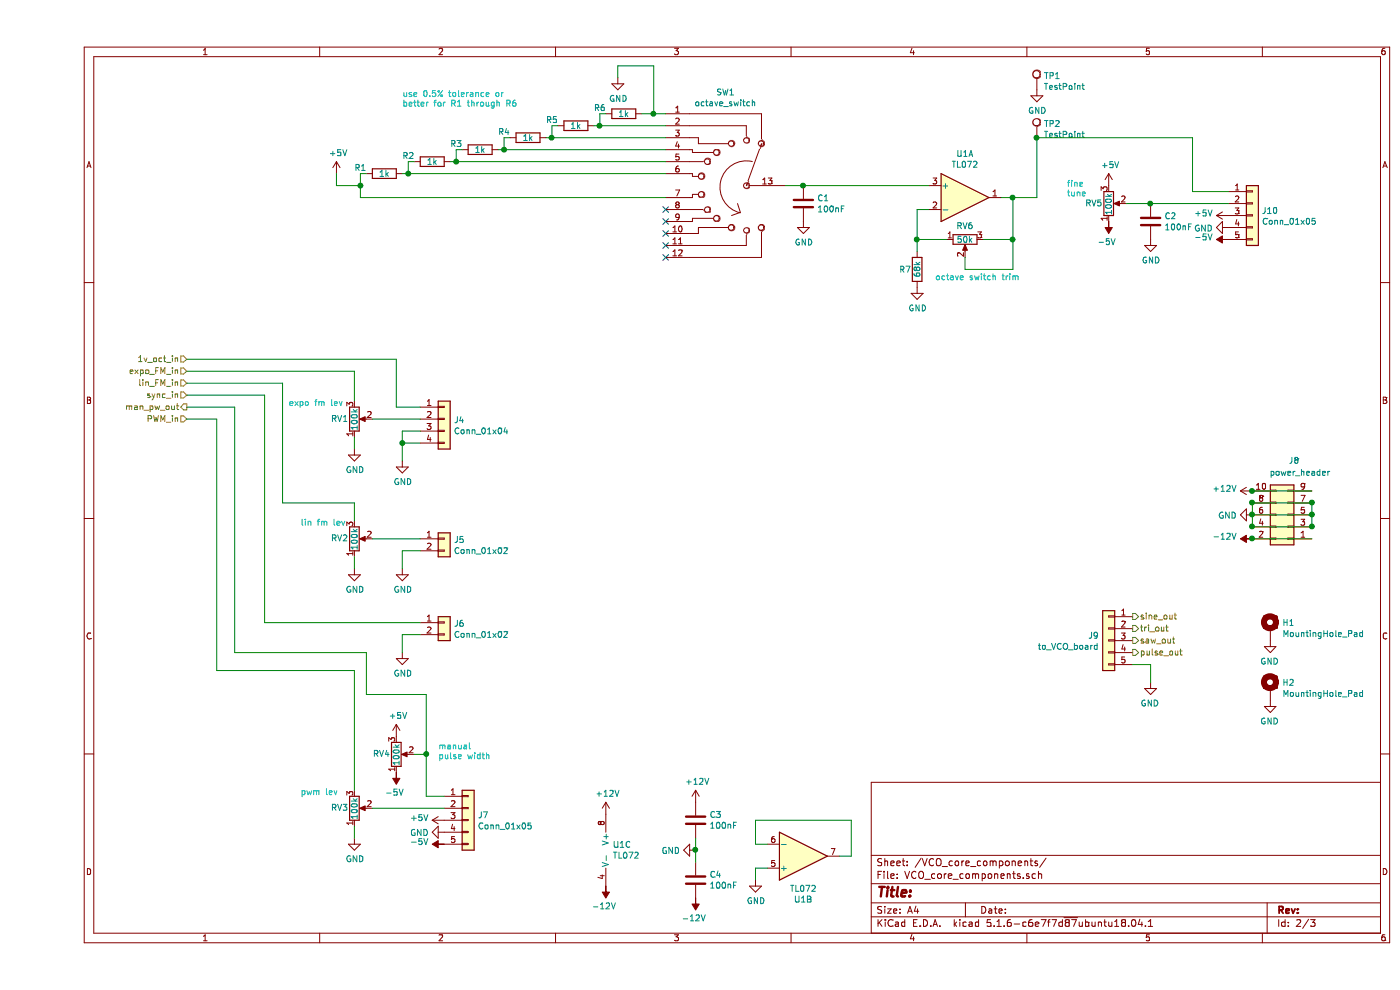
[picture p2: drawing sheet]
EESchema Schematic File Version 4
EELAYER 30 0
EELAYER END
$Descr A4 11693 8268
encoding utf-8
Sheet 2 3
Title ""
Date ""
Rev ""
Comp ""
Comment1 ""
Comment2 ""
Comment3 ""
Comment4 ""
$EndDescr
$Comp
L Connector_Generic:Conn_01x05 J10
U 1 1
P 10150 1800
F 0 "J10" H 10230 1842 50  0000 L CNN
F 1 "Conn_01x05" H 10230 1751 50  0000 L CNN
F 2 "Connector_PinSocket_2.54mm:PinSocket_1x05_P2.54mm_Vertical" H 10150 1800 50  0001 C CNN
F 3 "~" H 10150 1800 50  0001 C CNN
	1    10150 1800
	1    0    0    -1  
$EndComp
$Comp
L Connector_Generic:Conn_01x04 J4
U 1 1
P 3400 3500
F 0 "J4" H 3480 3492 50  0000 L CNN
F 1 "Conn_01x04" H 3480 3401 50  0000 L CNN
F 2 "Connector_PinSocket_2.54mm:PinSocket_1x04_P2.54mm_Vertical" H 3400 3500 50  0001 C CNN
F 3 "~" H 3400 3500 50  0001 C CNN
	1    3400 3500
	1    0    0    -1  
$EndComp
$Comp
L Connector_Generic:Conn_01x02 J5
U 1 1
P 3400 4500
F 0 "J5" H 3480 4492 50  0000 L CNN
F 1 "Conn_01x02" H 3480 4401 50  0000 L CNN
F 2 "Connector_PinSocket_2.54mm:PinSocket_1x02_P2.54mm_Vertical" H 3400 4500 50  0001 C CNN
F 3 "~" H 3400 4500 50  0001 C CNN
	1    3400 4500
	1    0    0    -1  
$EndComp
$Comp
L Connector_Generic:Conn_01x05 J7
U 1 1
P 3600 6850
F 0 "J7" H 3680 6892 50  0000 L CNN
F 1 "Conn_01x05" H 3680 6801 50  0000 L CNN
F 2 "Connector_PinSocket_2.54mm:PinSocket_1x05_P2.54mm_Vertical" H 3600 6850 50  0001 C CNN
F 3 "~" H 3600 6850 50  0001 C CNN
	1    3600 6850
	1    0    0    -1  
$EndComp
$Comp
L Connector_Generic:Conn_01x05 J?
U 1 1
P 8950 5350
AR Path="/5EF6651C" Ref="J?"  Part="1" 
AR Path="/5EF50E5A/5EF6651C" Ref="J9"  Part="1" 
F 0 "J9" H 9030 5392 50  0000 L CNN
F 1 "to_VCO_board" H 9030 5301 50  0000 L CNN
F 2 "Connector_PinSocket_2.54mm:PinSocket_1x05_P2.54mm_Vertical" H 8950 5350 50  0001 C CNN
F 3 "~" H 8950 5350 50  0001 C CNN
	1    8950 5350
	-1   0    0    -1  
$EndComp
$Comp
L Device:R_POT RV1
U 1 1
P 2650 3500
F 0 "RV1" H 2600 3500 50  0000 R CNN
F 1 "100k" V 2650 3600 50  0000 R CNN
F 2 "kicad_docs:alpha_RV24AF-40" H 2650 3500 50  0001 C CNN
F 3 "~" H 2650 3500 50  0001 C CNN
	1    2650 3500
	1    0    0    1   
$EndComp
$Comp
L Device:R_POT RV4
U 1 1
P 3000 6300
F 0 "RV4" H 2950 6300 50  0000 R CNN
F 1 "100k" V 3000 6400 50  0000 R CNN
F 2 "kicad_docs:alpha_RV24AF-40" H 3000 6300 50  0001 C CNN
F 3 "~" H 3000 6300 50  0001 C CNN
	1    3000 6300
	1    0    0    1   
$EndComp
$Comp
L power:GND #PWR?
U 1 1
P 9950 1900
AR Path="/5EF6652E" Ref="#PWR?"  Part="1" 
AR Path="/5EF50E5A/5EF6652E" Ref="#PWR0106"  Part="1" 
F 0 "#PWR0106" H 9950 1650 50  0001 C CNN
F 1 "GND" V 9955 1772 50  0000 R CNN
F 2 "" H 9950 1900 50  0001 C CNN
F 3 "" H 9950 1900 50  0001 C CNN
	1    9950 1900
	0    1    1    0   
$EndComp
$Comp
L power:GND #PWR0107
U 1 1
P 2650 3750
F 0 "#PWR0107" H 2650 3500 50  0001 C CNN
F 1 "GND" H 2655 3577 50  0000 C CNN
F 2 "" H 2650 3750 50  0001 C CNN
F 3 "" H 2650 3750 50  0001 C CNN
	1    2650 3750
	1    0    0    -1  
$EndComp
Wire Wire Line
	2650 3750 2650 3650
$Comp
L power:GND #PWR0108
U 1 1
P 3050 3850
F 0 "#PWR0108" H 3050 3600 50  0001 C CNN
F 1 "GND" H 3055 3677 50  0000 C CNN
F 2 "" H 3050 3850 50  0001 C CNN
F 3 "" H 3050 3850 50  0001 C CNN
	1    3050 3850
	1    0    0    -1  
$EndComp
Wire Wire Line
	3050 3850 3050 3700
Wire Wire Line
	3050 3700 3200 3700
Wire Wire Line
	2800 3500 3200 3500
Wire Wire Line
	3200 3400 3000 3400
$Comp
L Device:R_POT RV2
U 1 1
P 2650 4500
F 0 "RV2" H 2600 4500 50  0000 R CNN
F 1 "100k" V 2650 4600 50  0000 R CNN
F 2 "kicad_docs:alpha_RV24AF-40" H 2650 4500 50  0001 C CNN
F 3 "~" H 2650 4500 50  0001 C CNN
	1    2650 4500
	1    0    0    1   
$EndComp
$Comp
L power:GND #PWR0109
U 1 1
P 2650 4750
F 0 "#PWR0109" H 2650 4500 50  0001 C CNN
F 1 "GND" H 2655 4577 50  0000 C CNN
F 2 "" H 2650 4750 50  0001 C CNN
F 3 "" H 2650 4750 50  0001 C CNN
	1    2650 4750
	1    0    0    -1  
$EndComp
Wire Wire Line
	2650 4750 2650 4650
Wire Wire Line
	2650 4350 2650 4200
Wire Wire Line
	2800 4500 3200 4500
$Comp
L power:GND #PWR0110
U 1 1
P 3050 4750
F 0 "#PWR0110" H 3050 4500 50  0001 C CNN
F 1 "GND" H 3055 4577 50  0000 C CNN
F 2 "" H 3050 4750 50  0001 C CNN
F 3 "" H 3050 4750 50  0001 C CNN
	1    3050 4750
	1    0    0    -1  
$EndComp
Wire Wire Line
	3050 4750 3050 4600
Wire Wire Line
	3050 4600 3200 4600
$Comp
L Connector_Generic:Conn_01x02 J6
U 1 1
P 3400 5200
F 0 "J6" H 3480 5192 50  0000 L CNN
F 1 "Conn_01x02" H 3480 5101 50  0000 L CNN
F 2 "Connector_PinSocket_2.54mm:PinSocket_1x02_P2.54mm_Vertical" H 3400 5200 50  0001 C CNN
F 3 "~" H 3400 5200 50  0001 C CNN
	1    3400 5200
	1    0    0    -1  
$EndComp
$Comp
L power:GND #PWR0111
U 1 1
P 3050 5450
F 0 "#PWR0111" H 3050 5200 50  0001 C CNN
F 1 "GND" H 3055 5277 50  0000 C CNN
F 2 "" H 3050 5450 50  0001 C CNN
F 3 "" H 3050 5450 50  0001 C CNN
	1    3050 5450
	1    0    0    -1  
$EndComp
Wire Wire Line
	3050 5450 3050 5300
Wire Wire Line
	3050 5300 3200 5300
$Comp
L Device:R_POT RV3
U 1 1
P 2650 6750
F 0 "RV3" H 2600 6750 50  0000 R CNN
F 1 "100k" V 2650 6850 50  0000 R CNN
F 2 "kicad_docs:alpha_RV24AF-40" H 2650 6750 50  0001 C CNN
F 3 "~" H 2650 6750 50  0001 C CNN
	1    2650 6750
	1    0    0    1   
$EndComp
$Comp
L power:GND #PWR0112
U 1 1
P 2650 7000
F 0 "#PWR0112" H 2650 6750 50  0001 C CNN
F 1 "GND" H 2655 6827 50  0000 C CNN
F 2 "" H 2650 7000 50  0001 C CNN
F 3 "" H 2650 7000 50  0001 C CNN
	1    2650 7000
	1    0    0    -1  
$EndComp
Wire Wire Line
	2650 7000 2650 6900
Wire Wire Line
	2800 6750 3400 6750
Wire Wire Line
	3150 6300 3250 6300
Wire Wire Line
	3250 6300 3250 6650
Wire Wire Line
	3250 6650 3400 6650
Text Notes 2100 3400 0    50   ~ 0
expo fm lev
Text Notes 2200 4400 0    50   ~ 0
lin fm lev
Text Notes 2200 6650 0    50   ~ 0
pwm lev
Text Notes 3350 6350 0    50   ~ 0
manual \npulse width
$Comp
L power:GND #PWR0113
U 1 1
P 9300 5700
F 0 "#PWR0113" H 9300 5450 50  0001 C CNN
F 1 "GND" H 9305 5527 50  0000 C CNN
F 2 "" H 9300 5700 50  0001 C CNN
F 3 "" H 9300 5700 50  0001 C CNN
	1    9300 5700
	-1   0    0    -1  
$EndComp
Wire Wire Line
	9300 5700 9300 5550
Wire Wire Line
	9300 5550 9150 5550
Wire Wire Line
	3050 3600 3050 3700
Wire Wire Line
	3050 3600 3200 3600
Connection ~ 3050 3700
$Comp
L Device:R_POT RV5
U 1 1
P 8950 1700
F 0 "RV5" H 8900 1700 50  0000 R CNN
F 1 "100k" V 8950 1800 50  0000 R CNN
F 2 "kicad_docs:alpha_RV24AF-40" H 8950 1700 50  0001 C CNN
F 3 "~" H 8950 1700 50  0001 C CNN
	1    8950 1700
	1    0    0    1   
$EndComp
Text Notes 8600 1650 0    50   ~ 0
fine\ntune
Wire Wire Line
	9100 1700 9300 1700
Wire Wire Line
	1250 3000 3000 3000
Wire Wire Line
	3000 3000 3000 3400
Wire Wire Line
	2650 3100 1250 3100
Wire Wire Line
	2650 3100 2650 3350
Wire Wire Line
	2650 4200 2050 4200
Wire Wire Line
	2050 4200 2050 3200
Wire Wire Line
	2050 3200 1250 3200
Wire Wire Line
	3200 5200 1900 5200
Wire Wire Line
	1900 5200 1900 3300
Wire Wire Line
	1900 3300 1250 3300
Wire Wire Line
	2650 5600 1500 5600
Wire Wire Line
	1500 5600 1500 3500
Wire Wire Line
	1500 3500 1250 3500
Wire Wire Line
	2650 5600 2650 6600
$Comp
L Switch:SW_Rotary12 SW?
U 1 1
P 5650 1550
AR Path="/5EF665A1" Ref="SW?"  Part="1" 
AR Path="/5EF50E5A/5EF665A1" Ref="SW1"  Part="1" 
F 0 "SW1" H 5550 2331 50  0000 C CNN
F 1 "octave_switch" H 5550 2240 50  0000 C CNN
F 2 "kicad_docs:apha_SR2612F-0112" H 5450 2250 50  0001 C CNN
F 3 "http://cdn-reichelt.de/documents/datenblatt/C200/DS-Serie%23LOR.pdf" H 5450 2250 50  0001 C CNN
	1    5650 1550
	-1   0    0    -1  
$EndComp
$Comp
L Device:R R?
U 1 1
P 4900 950
AR Path="/5EF665A7" Ref="R?"  Part="1" 
AR Path="/5EF50E5A/5EF665A7" Ref="R6"  Part="1" 
F 0 "R6" V 4850 750 50  0000 C CNN
F 1 "1k" V 4900 950 50  0000 C CNN
F 2 "Resistor_SMD:R_0805_2012Metric_Pad1.15x1.40mm_HandSolder" V 4830 950 50  0001 C CNN
F 3 "~" H 4900 950 50  0001 C CNN
	1    4900 950 
	0    1    1    0   
$EndComp
Wire Wire Line
	5250 950  5150 950 
Wire Wire Line
	4750 950  4700 950 
Wire Wire Line
	4700 950  4700 1050
Wire Wire Line
	4700 1050 4650 1050
Wire Wire Line
	4700 1050 5250 1050
Connection ~ 4700 1050
Wire Wire Line
	4300 1150 4300 1050
Wire Wire Line
	4300 1050 4350 1050
$Comp
L Device:R R?
U 1 1
P 4500 1050
AR Path="/5EF665B5" Ref="R?"  Part="1" 
AR Path="/5EF50E5A/5EF665B5" Ref="R5"  Part="1" 
F 0 "R5" V 4450 850 50  0000 C CNN
F 1 "1k" V 4500 1050 50  0000 C CNN
F 2 "Resistor_SMD:R_0805_2012Metric_Pad1.15x1.40mm_HandSolder" V 4430 1050 50  0001 C CNN
F 3 "~" H 4500 1050 50  0001 C CNN
	1    4500 1050
	0    1    1    0   
$EndComp
$Comp
L Device:R R?
U 1 1
P 4100 1150
AR Path="/5EF665BB" Ref="R?"  Part="1" 
AR Path="/5EF50E5A/5EF665BB" Ref="R4"  Part="1" 
F 0 "R4" V 4050 950 50  0000 C CNN
F 1 "1k" V 4100 1150 50  0000 C CNN
F 2 "Resistor_SMD:R_0805_2012Metric_Pad1.15x1.40mm_HandSolder" V 4030 1150 50  0001 C CNN
F 3 "~" H 4100 1150 50  0001 C CNN
	1    4100 1150
	0    1    1    0   
$EndComp
Wire Wire Line
	4250 1150 4300 1150
Wire Wire Line
	4300 1150 5250 1150
Connection ~ 4300 1150
$Comp
L Device:R R?
U 1 1
P 3700 1250
AR Path="/5EF665C4" Ref="R?"  Part="1" 
AR Path="/5EF50E5A/5EF665C4" Ref="R3"  Part="1" 
F 0 "R3" V 3650 1050 50  0000 C CNN
F 1 "1k" V 3700 1250 50  0000 C CNN
F 2 "Resistor_SMD:R_0805_2012Metric_Pad1.15x1.40mm_HandSolder" V 3630 1250 50  0001 C CNN
F 3 "~" H 3700 1250 50  0001 C CNN
	1    3700 1250
	0    1    1    0   
$EndComp
Wire Wire Line
	3850 1250 3900 1250
Wire Wire Line
	3900 1250 3900 1150
Wire Wire Line
	3900 1150 3950 1150
Wire Wire Line
	3900 1250 5250 1250
Connection ~ 3900 1250
$Comp
L Device:R R?
U 1 1
P 3300 1350
AR Path="/5EF665CF" Ref="R?"  Part="1" 
AR Path="/5EF50E5A/5EF665CF" Ref="R2"  Part="1" 
F 0 "R2" V 3250 1150 50  0000 C CNN
F 1 "1k" V 3300 1350 50  0000 C CNN
F 2 "Resistor_SMD:R_0805_2012Metric_Pad1.15x1.40mm_HandSolder" V 3230 1350 50  0001 C CNN
F 3 "~" H 3300 1350 50  0001 C CNN
	1    3300 1350
	0    1    1    0   
$EndComp
Wire Wire Line
	3450 1350 3500 1350
Wire Wire Line
	3500 1350 3500 1250
Wire Wire Line
	3500 1250 3550 1250
Wire Wire Line
	3500 1350 5250 1350
Connection ~ 3500 1350
$Comp
L Device:R R?
U 1 1
P 2900 1450
AR Path="/5EF665DA" Ref="R?"  Part="1" 
AR Path="/5EF50E5A/5EF665DA" Ref="R1"  Part="1" 
F 0 "R1" V 2850 1250 50  0000 C CNN
F 1 "1k" V 2900 1450 50  0000 C CNN
F 2 "Resistor_SMD:R_0805_2012Metric_Pad1.15x1.40mm_HandSolder" V 2830 1450 50  0001 C CNN
F 3 "~" H 2900 1450 50  0001 C CNN
	1    2900 1450
	0    1    1    0   
$EndComp
Wire Wire Line
	3050 1450 3100 1450
Wire Wire Line
	3100 1450 3100 1350
Wire Wire Line
	3100 1350 3150 1350
Wire Wire Line
	3100 1450 5250 1450
Connection ~ 3100 1450
Wire Wire Line
	5250 1650 2700 1650
Wire Wire Line
	2700 1650 2700 1550
Wire Wire Line
	2700 1450 2750 1450
$Comp
L power:GND #PWR?
U 1 1
P 4850 650
AR Path="/5EF665E8" Ref="#PWR?"  Part="1" 
AR Path="/5EF50E5A/5EF665E8" Ref="#PWR0114"  Part="1" 
F 0 "#PWR0114" H 4850 400 50  0001 C CNN
F 1 "GND" H 4855 477 50  0000 C CNN
F 2 "" H 4850 650 50  0001 C CNN
F 3 "" H 4850 650 50  0001 C CNN
	1    4850 650 
	1    0    0    -1  
$EndComp
Wire Wire Line
	5150 950  5150 550 
Wire Wire Line
	5150 550  4850 550 
Wire Wire Line
	4850 550  4850 650 
Connection ~ 5150 950 
Wire Wire Line
	5150 950  5050 950 
$Comp
L power:+5V #PWR?
U 1 1
P 9950 1800
AR Path="/5EF665F3" Ref="#PWR?"  Part="1" 
AR Path="/5EF50E5A/5EF665F3" Ref="#PWR0115"  Part="1" 
F 0 "#PWR0115" H 9950 1650 50  0001 C CNN
F 1 "+5V" V 9965 1928 50  0000 L CNN
F 2 "" H 9950 1800 50  0001 C CNN
F 3 "" H 9950 1800 50  0001 C CNN
	1    9950 1800
	0    -1   -1   0   
$EndComp
$Comp
L power:-5V #PWR?
U 1 1
P 9950 2000
AR Path="/5EF665F9" Ref="#PWR?"  Part="1" 
AR Path="/5EF50E5A/5EF665F9" Ref="#PWR0116"  Part="1" 
F 0 "#PWR0116" H 9950 2100 50  0001 C CNN
F 1 "-5V" V 9965 2128 50  0000 L CNN
F 2 "" H 9950 2000 50  0001 C CNN
F 3 "" H 9950 2000 50  0001 C CNN
	1    9950 2000
	0    -1   -1   0   
$EndComp
$Comp
L power:+5V #PWR?
U 1 1
P 8950 1550
AR Path="/5EF665FF" Ref="#PWR?"  Part="1" 
AR Path="/5EF50E5A/5EF665FF" Ref="#PWR0117"  Part="1" 
F 0 "#PWR0117" H 8950 1400 50  0001 C CNN
F 1 "+5V" H 8965 1723 50  0000 C CNN
F 2 "" H 8950 1550 50  0001 C CNN
F 3 "" H 8950 1550 50  0001 C CNN
	1    8950 1550
	1    0    0    -1  
$EndComp
$Comp
L power:-5V #PWR?
U 1 1
P 8950 1850
AR Path="/5EF66605" Ref="#PWR?"  Part="1" 
AR Path="/5EF50E5A/5EF66605" Ref="#PWR0118"  Part="1" 
F 0 "#PWR0118" H 8950 1950 50  0001 C CNN
F 1 "-5V" H 8965 2023 50  0000 C CNN
F 2 "" H 8950 1850 50  0001 C CNN
F 3 "" H 8950 1850 50  0001 C CNN
	1    8950 1850
	-1   0    0    1   
$EndComp
$Comp
L power:+5V #PWR?
U 1 1
P 2500 1450
AR Path="/5EF6660B" Ref="#PWR?"  Part="1" 
AR Path="/5EF50E5A/5EF6660B" Ref="#PWR0119"  Part="1" 
F 0 "#PWR0119" H 2500 1300 50  0001 C CNN
F 1 "+5V" H 2515 1623 50  0000 C CNN
F 2 "" H 2500 1450 50  0001 C CNN
F 3 "" H 2500 1450 50  0001 C CNN
	1    2500 1450
	1    0    0    -1  
$EndComp
Wire Wire Line
	2500 1450 2500 1550
Wire Wire Line
	2500 1550 2700 1550
Connection ~ 2700 1550
Wire Wire Line
	2700 1550 2700 1450
$Comp
L Device:R_POT RV?
U 1 1
P 7750 2000
AR Path="/5EF66615" Ref="RV?"  Part="1" 
AR Path="/5EF50E5A/5EF66615" Ref="RV6"  Part="1" 
F 0 "RV6" V 7635 2000 50  0000 C CNN
F 1 "50k" V 7750 2000 50  0000 C CNN
F 2 "Potentiometer_THT:Potentiometer_Bourns_3296W_Vertical" H 7750 2000 50  0001 C CNN
F 3 "~" H 7750 2000 50  0001 C CNN
	1    7750 2000
	0    -1   1    0   
$EndComp
$Comp
L Device:R R?
U 1 1
P 7350 2250
AR Path="/5EF66620" Ref="R?"  Part="1" 
AR Path="/5EF50E5A/5EF66620" Ref="R7"  Part="1" 
F 0 "R7" H 7250 2250 50  0000 C CNN
F 1 "68k" V 7350 2250 50  0000 C CNN
F 2 "Resistor_SMD:R_0805_2012Metric_Pad1.15x1.40mm_HandSolder" V 7280 2250 50  0001 C CNN
F 3 "~" H 7350 2250 50  0001 C CNN
	1    7350 2250
	1    0    0    -1  
$EndComp
NoConn ~ 5250 1750
NoConn ~ 5250 1850
NoConn ~ 5250 1950
NoConn ~ 5250 2050
NoConn ~ 5250 2150
$Comp
L power:GND #PWR?
U 1 1
P 3400 6950
AR Path="/5EF6662D" Ref="#PWR?"  Part="1" 
AR Path="/5EF50E5A/5EF6662D" Ref="#PWR0120"  Part="1" 
F 0 "#PWR0120" H 3400 6700 50  0001 C CNN
F 1 "GND" V 3405 6822 50  0000 R CNN
F 2 "" H 3400 6950 50  0001 C CNN
F 3 "" H 3400 6950 50  0001 C CNN
	1    3400 6950
	0    1    1    0   
$EndComp
$Comp
L power:+5V #PWR?
U 1 1
P 3400 6850
AR Path="/5EF66633" Ref="#PWR?"  Part="1" 
AR Path="/5EF50E5A/5EF66633" Ref="#PWR0121"  Part="1" 
F 0 "#PWR0121" H 3400 6700 50  0001 C CNN
F 1 "+5V" V 3415 6978 50  0000 L CNN
F 2 "" H 3400 6850 50  0001 C CNN
F 3 "" H 3400 6850 50  0001 C CNN
	1    3400 6850
	0    -1   -1   0   
$EndComp
$Comp
L power:-5V #PWR?
U 1 1
P 3400 7050
AR Path="/5EF66639" Ref="#PWR?"  Part="1" 
AR Path="/5EF50E5A/5EF66639" Ref="#PWR0122"  Part="1" 
F 0 "#PWR0122" H 3400 7150 50  0001 C CNN
F 1 "-5V" V 3415 7178 50  0000 L CNN
F 2 "" H 3400 7050 50  0001 C CNN
F 3 "" H 3400 7050 50  0001 C CNN
	1    3400 7050
	0    -1   -1   0   
$EndComp
$Comp
L power:+5V #PWR?
U 1 1
P 3000 6150
AR Path="/5EF6663F" Ref="#PWR?"  Part="1" 
AR Path="/5EF50E5A/5EF6663F" Ref="#PWR0123"  Part="1" 
F 0 "#PWR0123" H 3000 6000 50  0001 C CNN
F 1 "+5V" H 3015 6323 50  0000 C CNN
F 2 "" H 3000 6150 50  0001 C CNN
F 3 "" H 3000 6150 50  0001 C CNN
	1    3000 6150
	1    0    0    -1  
$EndComp
$Comp
L power:-5V #PWR?
U 1 1
P 3000 6450
AR Path="/5EF66645" Ref="#PWR?"  Part="1" 
AR Path="/5EF50E5A/5EF66645" Ref="#PWR0124"  Part="1" 
F 0 "#PWR0124" H 3000 6550 50  0001 C CNN
F 1 "-5V" H 3015 6623 50  0000 C CNN
F 2 "" H 3000 6450 50  0001 C CNN
F 3 "" H 3000 6450 50  0001 C CNN
	1    3000 6450
	-1   0    0    1   
$EndComp
Wire Wire Line
	8150 1650 8350 1650
Wire Wire Line
	8350 1650 8350 1150
Wire Wire Line
	8350 1150 9650 1150
Wire Wire Line
	9650 1150 9650 1600
Wire Wire Line
	9650 1600 9950 1600
$Comp
L Connector_Generic:Conn_02x05_Odd_Even J?
U 1 1
P 10450 4300
AR Path="/5EF66650" Ref="J?"  Part="1" 
AR Path="/5EF50E5A/5EF66650" Ref="J8"  Part="1" 
F 0 "J8" H 10400 3850 50  0000 C CNN
F 1 "power_header" H 10350 3950 50  0000 C CNN
F 2 "Connector_PinSocket_2.54mm:PinSocket_2x05_P2.54mm_Vertical" H 10450 4300 50  0001 C CNN
F 3 "~" H 10450 4300 50  0001 C CNN
	1    10450 4300
	-1   0    0    1   
$EndComp
Text HLabel 1250 3000 0    50   Input ~ 0
1v_oct_in
Text HLabel 1250 3100 0    50   Input ~ 0
expo_FM_in
Text HLabel 1250 3200 0    50   Input ~ 0
lin_FM_in
Text HLabel 1250 3300 0    50   Input ~ 0
sync_in
Text HLabel 1250 3500 0    50   Input ~ 0
PWM_in
Text HLabel 9150 5150 2    50   Output ~ 0
sine_out
Text HLabel 9150 5250 2    50   Output ~ 0
tri_out
Text HLabel 9150 5350 2    50   Output ~ 0
saw_out
Text HLabel 9150 5450 2    50   Output ~ 0
pulse_out
Wire Wire Line
	10150 4100 10650 4100
Wire Wire Line
	10650 4200 10650 4300
Wire Wire Line
	10650 4300 10650 4400
Connection ~ 10650 4300
Wire Wire Line
	10650 4400 10150 4400
Connection ~ 10650 4400
Wire Wire Line
	10150 4400 10150 4300
Connection ~ 10150 4400
Wire Wire Line
	10150 4300 10150 4200
Connection ~ 10150 4300
Wire Wire Line
	10150 4200 10650 4200
Connection ~ 10150 4200
Connection ~ 10650 4200
Wire Wire Line
	10650 4300 10150 4300
Wire Wire Line
	10150 4500 10650 4500
$Comp
L power:GND #PWR0125
U 1 1
P 10150 4300
F 0 "#PWR0125" H 10150 4050 50  0001 C CNN
F 1 "GND" V 10155 4172 50  0000 R CNN
F 2 "" H 10150 4300 50  0001 C CNN
F 3 "" H 10150 4300 50  0001 C CNN
	1    10150 4300
	0    1    1    0   
$EndComp
$Comp
L Device:C C1
U 1 1
P 6400 1700
F 0 "C1" H 6515 1746 50  0000 L CNN
F 1 "100nF" H 6515 1655 50  0000 L CNN
F 2 "Capacitor_SMD:C_0805_2012Metric_Pad1.15x1.40mm_HandSolder" H 6438 1550 50  0001 C CNN
F 3 "~" H 6400 1700 50  0001 C CNN
	1    6400 1700
	1    0    0    -1  
$EndComp
$Comp
L power:GND #PWR0128
U 1 1
P 6400 1850
F 0 "#PWR0128" H 6400 1600 50  0001 C CNN
F 1 "GND" H 6405 1677 50  0000 C CNN
F 2 "" H 6400 1850 50  0001 C CNN
F 3 "" H 6400 1850 50  0001 C CNN
	1    6400 1850
	1    0    0    -1  
$EndComp
$Comp
L Device:C C2
U 1 1
P 9300 1850
F 0 "C2" H 9415 1896 50  0000 L CNN
F 1 "100nF" H 9415 1805 50  0000 L CNN
F 2 "Capacitor_SMD:C_0805_2012Metric_Pad1.15x1.40mm_HandSolder" H 9338 1700 50  0001 C CNN
F 3 "~" H 9300 1850 50  0001 C CNN
	1    9300 1850
	1    0    0    -1  
$EndComp
$Comp
L power:GND #PWR0129
U 1 1
P 9300 2000
F 0 "#PWR0129" H 9300 1750 50  0001 C CNN
F 1 "GND" H 9305 1827 50  0000 C CNN
F 2 "" H 9300 2000 50  0001 C CNN
F 3 "" H 9300 2000 50  0001 C CNN
	1    9300 2000
	1    0    0    -1  
$EndComp
Connection ~ 9300 1700
Wire Wire Line
	9300 1700 9950 1700
Wire Wire Line
	3250 6300 3250 5800
Wire Wire Line
	3250 5800 2750 5800
Wire Wire Line
	2750 5800 2750 5450
Wire Wire Line
	2750 5450 1650 5450
Wire Wire Line
	1650 5450 1650 3400
Wire Wire Line
	1650 3400 1250 3400
Connection ~ 3250 6300
Text HLabel 1250 3400 0    50   Output ~ 0
man_pw_out
$Comp
L Mechanical:MountingHole_Pad H2
U 1 1
P 10300 5750
F 0 "H2" H 10400 5799 50  0000 L CNN
F 1 "MountingHole_Pad" H 10400 5708 50  0000 L CNN
F 2 "MountingHole:MountingHole_3.2mm_M3_Pad_Via" H 10300 5750 50  0001 C CNN
F 3 "~" H 10300 5750 50  0001 C CNN
	1    10300 5750
	1    0    0    -1  
$EndComp
$Comp
L Mechanical:MountingHole_Pad H1
U 1 1
P 10300 5250
F 0 "H1" H 10400 5299 50  0000 L CNN
F 1 "MountingHole_Pad" H 10400 5208 50  0000 L CNN
F 2 "MountingHole:MountingHole_3.2mm_M3_Pad_Via" H 10300 5250 50  0001 C CNN
F 3 "~" H 10300 5250 50  0001 C CNN
	1    10300 5250
	1    0    0    -1  
$EndComp
$Comp
L power:GND #PWR01
U 1 1
P 10300 5350
F 0 "#PWR01" H 10300 5100 50  0001 C CNN
F 1 "GND" H 10305 5177 50  0000 C CNN
F 2 "" H 10300 5350 50  0001 C CNN
F 3 "" H 10300 5350 50  0001 C CNN
	1    10300 5350
	-1   0    0    -1  
$EndComp
$Comp
L power:GND #PWR02
U 1 1
P 10300 5850
F 0 "#PWR02" H 10300 5600 50  0001 C CNN
F 1 "GND" H 10305 5677 50  0000 C CNN
F 2 "" H 10300 5850 50  0001 C CNN
F 3 "" H 10300 5850 50  0001 C CNN
	1    10300 5850
	-1   0    0    -1  
$EndComp
$Comp
L Amplifier_Operational:TL072 U1
U 1 1
P 7750 1650
F 0 "U1" H 7750 2017 50  0000 C CNN
F 1 "TL072" H 7750 1926 50  0000 C CNN
F 2 "Package_SO:SOIC-8_3.9x4.9mm_P1.27mm" H 7750 1650 50  0001 C CNN
F 3 "http://www.ti.com/lit/ds/symlink/tl071.pdf" H 7750 1650 50  0001 C CNN
	1    7750 1650
	1    0    0    -1  
$EndComp
Wire Wire Line
	7450 1550 6400 1550
Wire Wire Line
	7450 1750 7350 1750
Wire Wire Line
	8150 1650 8050 1650
$Comp
L Amplifier_Operational:TL072 U1
U 2 1
P 6400 7150
F 0 "U1" H 6400 7517 50  0000 C CNN
F 1 "TL072" H 6400 7426 50  0000 C CNN
F 2 "Package_SO:SOIC-8_3.9x4.9mm_P1.27mm" H 6400 7150 50  0001 C CNN
F 3 "http://www.ti.com/lit/ds/symlink/tl071.pdf" H 6400 7150 50  0001 C CNN
	2    6400 7150
	1    0    0    1   
$EndComp
Wire Wire Line
	6700 7150 6800 7150
Wire Wire Line
	6800 7150 6800 6850
Wire Wire Line
	6800 6850 6000 6850
Wire Wire Line
	6000 6850 6000 7050
Wire Wire Line
	6000 7050 6100 7050
$Comp
L power:GND #PWR010
U 1 1
P 6000 7350
F 0 "#PWR010" H 6000 7100 50  0001 C CNN
F 1 "GND" H 6005 7177 50  0000 C CNN
F 2 "" H 6000 7350 50  0001 C CNN
F 3 "" H 6000 7350 50  0001 C CNN
	1    6000 7350
	1    0    0    -1  
$EndComp
Wire Wire Line
	6000 7350 6000 7250
Wire Wire Line
	6000 7250 6100 7250
$Comp
L Amplifier_Operational:TL072 U1
U 3 1
P 4850 7100
F 0 "U1" H 4808 7146 50  0000 L CNN
F 1 "TL072" H 4808 7055 50  0000 L CNN
F 2 "Package_SO:SOIC-8_3.9x4.9mm_P1.27mm" H 4850 7100 50  0001 C CNN
F 3 "http://www.ti.com/lit/ds/symlink/tl071.pdf" H 4850 7100 50  0001 C CNN
	3    4850 7100
	1    0    0    -1  
$EndComp
$Comp
L Device:C C3
U 1 1
P 5500 6850
F 0 "C3" H 5615 6896 50  0000 L CNN
F 1 "100nF" H 5615 6805 50  0000 L CNN
F 2 "Capacitor_SMD:C_0805_2012Metric_Pad1.15x1.40mm_HandSolder" H 5538 6700 50  0001 C CNN
F 3 "~" H 5500 6850 50  0001 C CNN
	1    5500 6850
	1    0    0    -1  
$EndComp
$Comp
L Device:C C4
U 1 1
P 5500 7350
F 0 "C4" H 5615 7396 50  0000 L CNN
F 1 "100nF" H 5615 7305 50  0000 L CNN
F 2 "Capacitor_SMD:C_0805_2012Metric_Pad1.15x1.40mm_HandSolder" H 5538 7200 50  0001 C CNN
F 3 "~" H 5500 7350 50  0001 C CNN
	1    5500 7350
	1    0    0    -1  
$EndComp
Wire Wire Line
	5500 7000 5500 7100
$Comp
L power:GND #PWR08
U 1 1
P 5500 7100
F 0 "#PWR08" H 5500 6850 50  0001 C CNN
F 1 "GND" V 5505 6972 50  0000 R CNN
F 2 "" H 5500 7100 50  0001 C CNN
F 3 "" H 5500 7100 50  0001 C CNN
	1    5500 7100
	0    1    1    0   
$EndComp
Connection ~ 5500 7100
Wire Wire Line
	5500 7100 5500 7200
$Comp
L power:+12V #PWR0126
U 1 1
P 10150 4100
F 0 "#PWR0126" H 10150 3950 50  0001 C CNN
F 1 "+12V" V 10165 4228 50  0000 L CNN
F 2 "" H 10150 4100 50  0001 C CNN
F 3 "" H 10150 4100 50  0001 C CNN
	1    10150 4100
	0    -1   -1   0   
$EndComp
Connection ~ 10150 4100
$Comp
L power:-12V #PWR0127
U 1 1
P 10150 4500
F 0 "#PWR0127" H 10150 4600 50  0001 C CNN
F 1 "-12V" V 10165 4628 50  0000 L CNN
F 2 "" H 10150 4500 50  0001 C CNN
F 3 "" H 10150 4500 50  0001 C CNN
	1    10150 4500
	0    -1   -1   0   
$EndComp
Connection ~ 10150 4500
$Comp
L power:-12V #PWR0131
U 1 1
P 4750 7400
F 0 "#PWR0131" H 4750 7500 50  0001 C CNN
F 1 "-12V" H 4765 7573 50  0000 C CNN
F 2 "" H 4750 7400 50  0001 C CNN
F 3 "" H 4750 7400 50  0001 C CNN
	1    4750 7400
	-1   0    0    1   
$EndComp
$Comp
L power:-12V #PWR0132
U 1 1
P 5500 7500
F 0 "#PWR0132" H 5500 7600 50  0001 C CNN
F 1 "-12V" H 5515 7673 50  0000 C CNN
F 2 "" H 5500 7500 50  0001 C CNN
F 3 "" H 5500 7500 50  0001 C CNN
	1    5500 7500
	-1   0    0    1   
$EndComp
$Comp
L power:+12V #PWR0135
U 1 1
P 4750 6800
F 0 "#PWR0135" H 4750 6650 50  0001 C CNN
F 1 "+12V" H 4765 6973 50  0000 C CNN
F 2 "" H 4750 6800 50  0001 C CNN
F 3 "" H 4750 6800 50  0001 C CNN
	1    4750 6800
	1    0    0    -1  
$EndComp
$Comp
L power:+12V #PWR0136
U 1 1
P 5500 6700
F 0 "#PWR0136" H 5500 6550 50  0001 C CNN
F 1 "+12V" H 5515 6873 50  0000 C CNN
F 2 "" H 5500 6700 50  0001 C CNN
F 3 "" H 5500 6700 50  0001 C CNN
	1    5500 6700
	1    0    0    -1  
$EndComp
Connection ~ 8150 1650
Connection ~ 6400 1550
Wire Wire Line
	6400 1550 6250 1550
$Comp
L power:GND #PWR0139
U 1 1
P 7350 2400
F 0 "#PWR0139" H 7350 2150 50  0001 C CNN
F 1 "GND" H 7355 2227 50  0000 C CNN
F 2 "" H 7350 2400 50  0001 C CNN
F 3 "" H 7350 2400 50  0001 C CNN
	1    7350 2400
	1    0    0    -1  
$EndComp
Wire Wire Line
	7350 1750 7350 2000
Wire Wire Line
	7350 2000 7600 2000
Connection ~ 7350 2000
Wire Wire Line
	7350 2000 7350 2100
Wire Wire Line
	7900 2000 8150 2000
Wire Wire Line
	8150 1650 8150 2000
Wire Wire Line
	7750 2150 7750 2250
Wire Wire Line
	7750 2250 8150 2250
Wire Wire Line
	8150 2250 8150 2000
Connection ~ 8150 2000
Text Notes 7500 2350 0    50   ~ 0
octave switch trim
$Comp
L Connector:TestPoint TP2
U 1 1
P 8350 1150
F 0 "TP2" H 8408 1268 50  0000 L CNN
F 1 "TestPoint" H 8408 1177 50  0000 L CNN
F 2 "TestPoint:TestPoint_Keystone_5000-5004_Miniature" H 8550 1150 50  0001 C CNN
F 3 "~" H 8550 1150 50  0001 C CNN
	1    8350 1150
	1    0    0    -1  
$EndComp
Connection ~ 8350 1150
$Comp
L Connector:TestPoint TP1
U 1 1
P 8350 750
F 0 "TP1" H 8408 868 50  0000 L CNN
F 1 "TestPoint" H 8408 777 50  0000 L CNN
F 2 "TestPoint:TestPoint_Keystone_5000-5004_Miniature" H 8550 750 50  0001 C CNN
F 3 "~" H 8550 750 50  0001 C CNN
	1    8350 750 
	1    0    0    -1  
$EndComp
$Comp
L power:GND #PWR05
U 1 1
P 8350 750
F 0 "#PWR05" H 8350 500 50  0001 C CNN
F 1 "GND" H 8355 577 50  0000 C CNN
F 2 "" H 8350 750 50  0001 C CNN
F 3 "" H 8350 750 50  0001 C CNN
	1    8350 750 
	1    0    0    -1  
$EndComp
Text Notes 3050 900  0    50   ~ 0
use 0.5% tolerance or\nbetter for R1 through R6
$EndSCHEMATC
